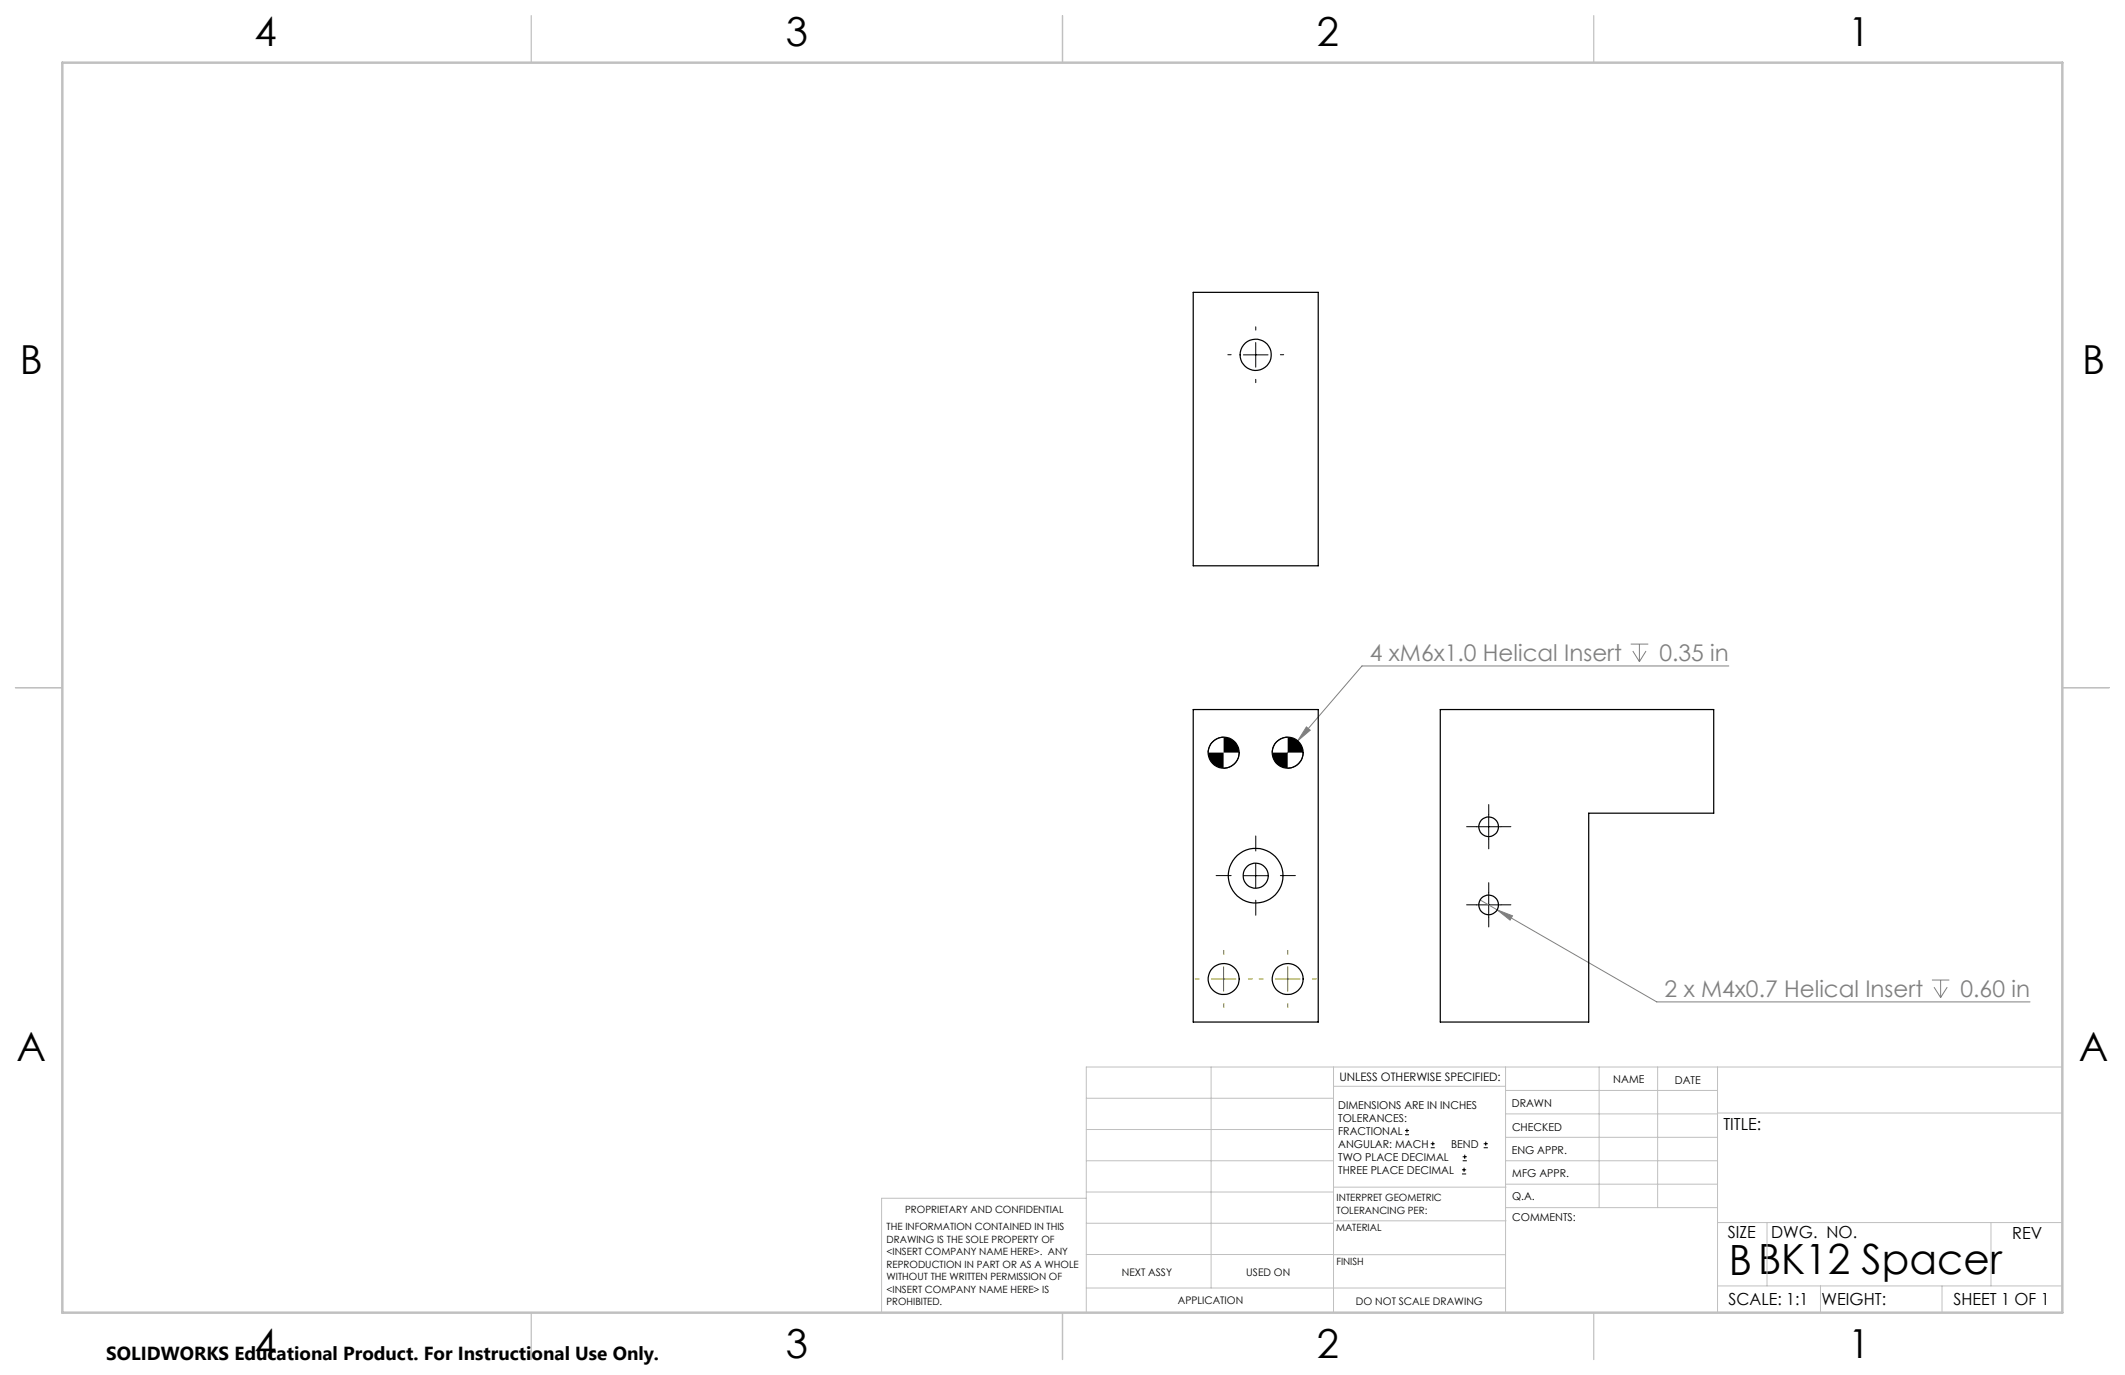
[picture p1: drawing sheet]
<svg xmlns="http://www.w3.org/2000/svg" width="432mm" height="279mm" viewBox="0 0 432 279" stroke-linecap="round" stroke-linejoin="round" font-family="sans-serif">
<g fill="none" stroke="#808080" stroke-width=".2">
<path d="M331.4 130.9h3.5M331.8 132.3l1.3 2.1M333.1 130.9v3.5M334.5 132.3l-1.4 2.1M351.3 135.3h-74.5l-13.1 15.2M263.7 150.5l-4.1 4.8M265.5 147.7l.7 .7-2.5 2.1zM300.8 182.9l3.4 2M304.2 184.9l3.1 1.2-.5 .9zM304.2 184.9l32.5 18.7h75.8M392.6 199.1h3.5M394.3 199.1v3.6"/>
<path d="M393 200.6l1.3 2.1M395.7 200.6l-1.4 2.1"/>
</g>
<g fill="none" stroke="#000" stroke-width=".2">
<path d="M252.7 72.1h5M255.2 69.6v5M248.6 149.8a3.2 3.2 0 0 0-3.1 3.1M251.8 152.9a3.2 3.2 0 0 1-3.2 3.2M261.7 149.8a3.1 3.1 0 0 0-3.2 3.1M264.8 152.9a3.1 3.1 0 0 1-3.1 3.2M252.7 177.9h5M255.2 175.4v5M300 168h5M302.5 165.5v5M300 183.9h5M302.5 181.4v5"/>
<path d="M285.5 230.6h.8M285.5 229.7h.8M285.9 229.3v.9M290.7 233.2h.8M290.7 232.4h.8M291.1 232v.8M297.1 238.5h.8M297.1 237.7h.8M297.2 235.9h.9M297.2 235.1h.9M297.5 237.3v.8M297.6 234.6v.9"/>
<path d="M301.5 233.2h.8M301.5 232.4h.8M301.9 232v.8"/>
</g>
<g fill="none" stroke="#000" stroke-width=".2" stroke-dasharray="15.2 1.3 1.3 1.3">
<path d="M250.2 72.1h-.7M255.2 67.1v-.7M255.2 77.1v.7M260.2 72.1h.6M250.2 177.9h-3.1M255.2 172.9v-3M260.2 177.9h3M300 168h-2M302.5 165.5v-2M302.5 170.5v2M305 168h2M255.2 182.9v3.1"/>
<path d="M300 183.9h-2M302.5 181.4v-2M302.5 186.4v2M305 183.9h2"/>
</g>
<path d="M243.7 198.9h-.8M248.7 193.9v-.8M253.7 198.9h.8M256.7 198.9h-.8M261.7 193.9v-.8M266.7 198.9h.8M248.7 203.9v.8M261.7 203.9v.8" fill="none" stroke="#808000" stroke-width=".2" stroke-dasharray="15.2 1.3 1.3 1.3"/>
<path d="M246.2 198.9h4.9M248.6 196.4v5M259.2 198.9h5M261.7 196.4v5" fill="none" stroke="#808000" stroke-width=".2"/>
<g fill="none" stroke="#c0c0c0" stroke-width=".2">
<path d="M246.1 216.8v44.9M271 216.8v49.9M305.9 216.8v49.9M324.9 216.8v28.6M336.8 216.8v28.6M349 216.8v49.9M419.1 216.8h-198.4v49.9M220.7 235.9h50.3M220.7 229.5h50.3M220.7 223.2h50.3M271 220.7h34.9M305.9 231.1h43.1"/>
<path d="M305.9 226.3h43.1M305.9 221.6h43.1M305.9 235.9h43.1M349 226.2h70.1M220.7 248.6h50.3M220.7 242.2h50.3M220.7 254.9h50.3M220.7 243.5h-41.6v23.2M271 255h34.9M271 248.1h35M271 241.2h35M305.9 240.6h43.1"/>
<path d="M306 245.4h43M349 248.4h70.1M359.1 248.4v12.9M404.6 248.4v12.9M220.7 261.7h85.2M349 261.3h70.1M369.9 261.3v5.4M394.6 261.3v5.4"/>
</g>
<path d="M108 3.2v9.5M215.9 3.2v9.5M323.8 3.2v9.5M3.1 139.7h9.6M419.1 139.7h9.5M108 266.7v9.6M215.9 266.7v9.6M323.8 266.7v9.6" fill="none" stroke="#c0c0c0" stroke-width=".25"/>
<path d="M12.7 12.7h406.4v254h-406.4z" fill="none" stroke="#c0c0c0" stroke-width=".5"/>
<path d="M258.5 152.9a3.1 3.1 0 0 0 3.2 3.2v-3.2zM261.7 149.8v3.1h3.1a3.1 3.1 0 0 0-3.1-3.1zM245.5 152.9a3.2 3.2 0 0 0 3.1 3.2v-3.2zM248.6 149.8v3.1h3.2a3.2 3.2 0 0 0-3.2-3.1z" fill="#000"/>
<path d="M431.8 119.6v.5zM431.8 114.8v.3zM287.5 -.1h.5zM292.5 -.1h.3z" fill="#00f"/>
<path d="M265.5 147.7l-1.8 2.8 2.5-2.1zM304.2 184.9l2.6 2.1 .5-.9z" fill="#808080"/>
<g fill="none" stroke="#000" stroke-width=".25">
<path d="M242.5 59.4h25.4v55.6h-25.4zM242.5 144.2h25.4v63.5h-25.4zM292.7 144.2h55.5v21h-25.4v42.5h-30.1z"/>
<circle cx="255.2" cy="72.1" r="3.2"/>
<circle cx="248.7" cy="152.9" r="3.2"/>
<circle cx="261.7" cy="152.9" r="3.1"/>
<circle cx="255.1" cy="177.9" r="2.56"/>
<circle cx="255.2" cy="177.9" r="5.6"/>
<circle cx="302.5" cy="168" r="1.99"/>
<circle cx="248.7" cy="199" r="3.2"/>
<circle cx="261.7" cy="198.9" r="3.1"/>
<circle cx="302.5" cy="183.9" r="1.99"/>
</g>
<text font-size="8.5" x="351.3" y="259">BBK12 Spacer</text>
<g font-size="8.1">
<text x="51.7" y="9.3">4</text>
<text x="159.7" y="9.3">3</text>
<text x="267.6" y="9.3">2</text>
<text x="375.6" y="9.3">1</text>
<text x="4" y="76">B</text>
<text x="423.1" y="76">B</text>
<text x="3.3" y="215.7">A</text>
<text x="422.4" y="215.7">A</text>
<text x="51.7" y="276">4</text>
<text x="159.7" y="276">3</text>
<text x="267.6" y="276">2</text>
<text x="375.6" y="276">1</text>
</g>
<g font-size="4.7" fill="#808080">
<text x="278.3" y="134.2">4 xM6x1.0 Helical Insert</text>
<text x="337.2" y="134.2">0.35 in</text>
<text x="338.3" y="202.5">2 x M4x0.7 Helical Insert</text>
<text x="398.4" y="202.5">0.60 in</text>
</g>
<text font-size="3.8" x="21.6" y="276.3">SOLIDWORKS Educational Product. For Instructional Use Only.</text>
<g font-size="3.4">
<text x="350.2" y="229.5">TITLE:</text>
<text x="351.1" y="251.6">SIZE</text>
<text x="359.9" y="251.6">DWG. NO.</text>
<text x="408.9" y="251.7">REV</text>
<text x="351.2" y="265.2">SCALE: 1:1</text>
<text x="370.1" y="265.3">WEIGHT:</text>
<text x="396.9" y="265.2">SHEET 1 OF 1</text>
</g>
<text font-size="2.4" x="272.2" y="219.7">UNLESS OTHERWISE SPECIFIED:</text>
<g font-size="2.2">
<text x="327.8" y="220.1">NAME</text>
<text x="340.3" y="220.2">DATE</text>
<text x="271.9" y="225.3">DIMENSIONS ARE IN INCHES</text>
<text x="271.9" y="227.9">TOLERANCES:</text>
<text x="307.2" y="224.9">DRAWN</text>
<text x="271.9" y="230.6">FRACTIONAL</text>
<text x="271.9" y="233.2">ANGULAR: MACH</text>
<text x="294.9" y="233.2">BEND</text>
<text x="307.3" y="229.8">CHECKED</text>
<text x="271.9" y="235.9">TWO PLACE DECIMAL</text>
<text x="271.9" y="238.5">THREE PLACE DECIMAL</text>
<text x="307.2" y="234.5">ENG APPR.</text>
<text x="307.3" y="239.2">MFG APPR.</text>
<text x="307.3" y="243.9">Q.A.</text>
<text x="307.3" y="248.1">COMMENTS:</text>
</g>
<g font-size="2.1">
<text x="227.9" y="259.2">NEXT ASSY</text>
<text x="253.3" y="259.2">USED ON</text>
<text x="239.3" y="265">APPLICATION</text>
<text x="275.5" y="265.1">DO NOT SCALE DRAWING</text>
</g>
<g font-size="2">
<text x="271.6" y="244.1">INTERPRET GEOMETRIC</text>
<text x="180.2" y="250">THE INFORMATION CONTAINED IN THIS</text>
<text x="183.9" y="246.4">PROPRIETARY AND CONFIDENTIAL</text>
<text x="271.5" y="250.2">MATERIAL</text>
<text x="271.6" y="246.6">TOLERANCING PER:</text>
<text x="180.2" y="252.5">DRAWING IS THE SOLE PROPERTY OF</text>
<text x="180.2" y="255.1">&lt;INSERT COMPANY NAME HERE&gt;. ANY</text>
<text x="180.2" y="257.6">REPRODUCTION IN PART OR AS A WHOLE</text>
<text x="271.5" y="257">FINISH</text>
<text x="180.2" y="260.1">WITHOUT THE WRITTEN PERMISSION OF</text>
<text x="180.2" y="262.6">&lt;INSERT COMPANY NAME HERE&gt; IS</text>
<text x="180.2" y="265.2">PROHIBITED.</text>
</g>
</svg>
